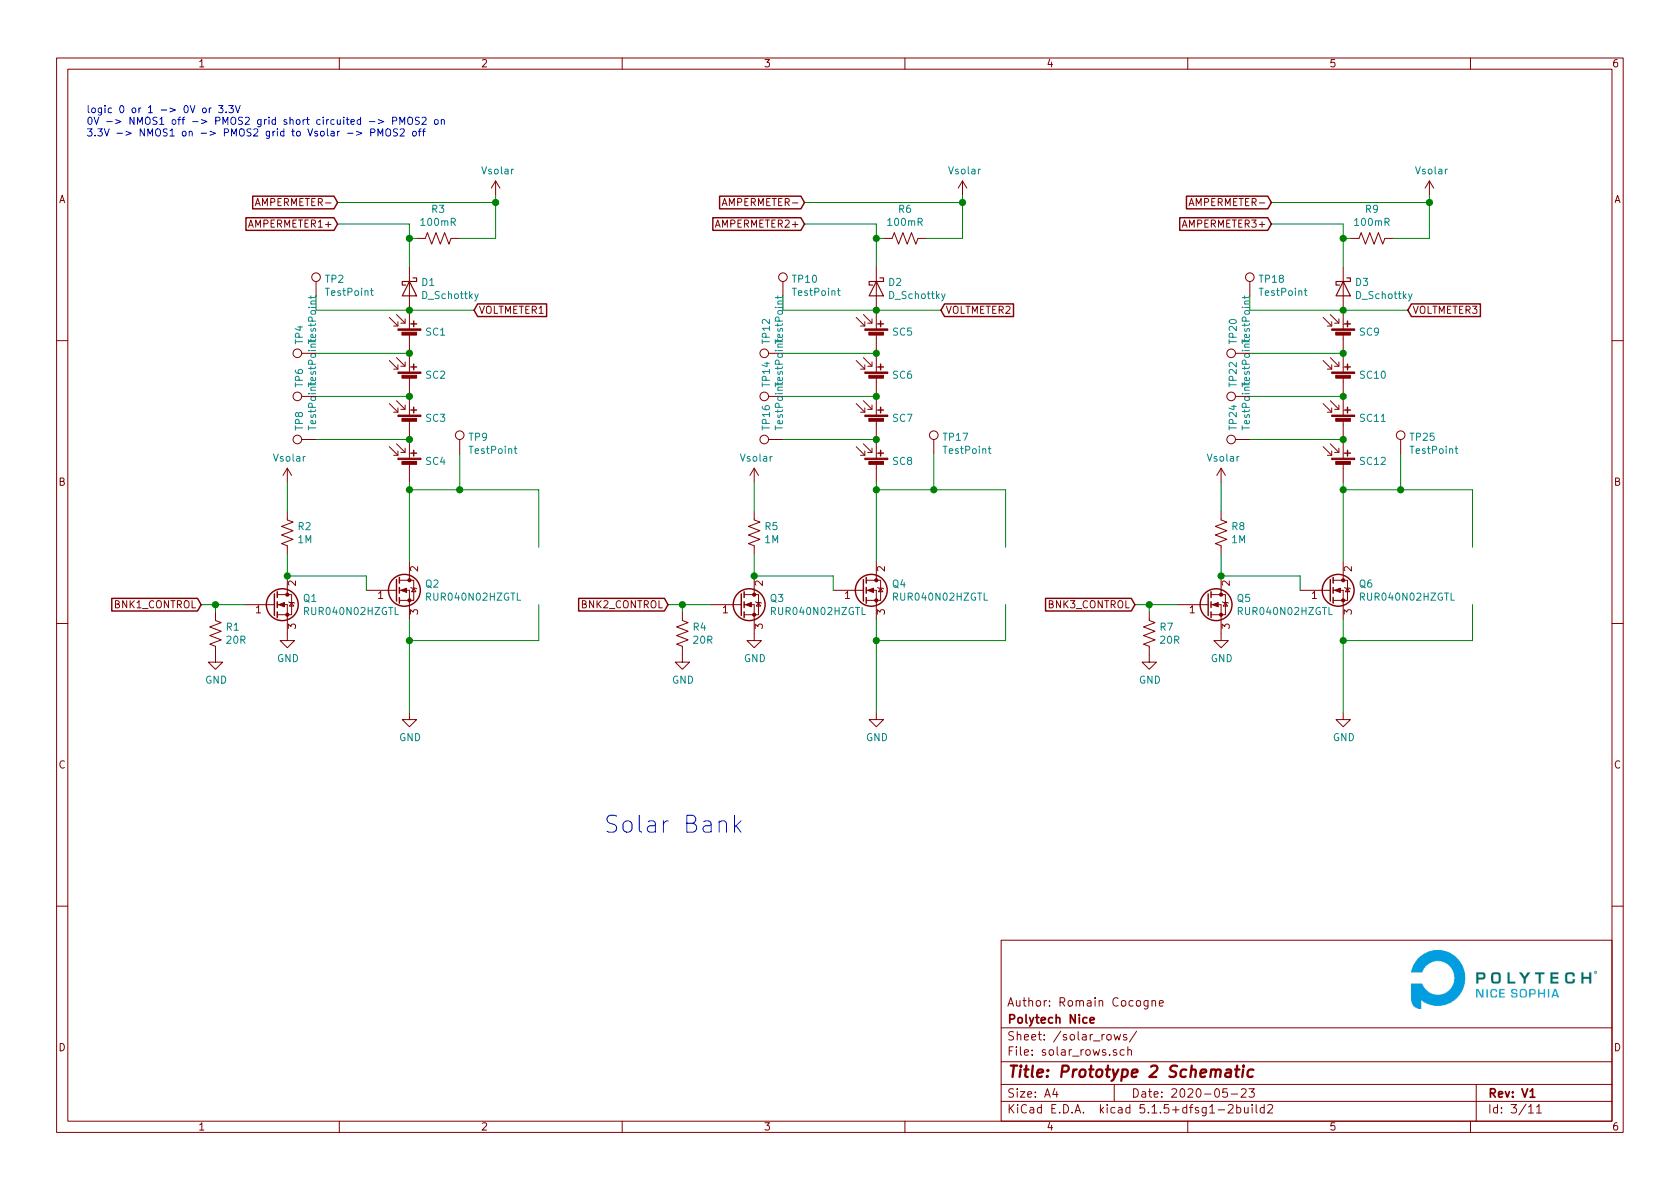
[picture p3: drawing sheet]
EESchema Schematic File Version 4
EELAYER 30 0
EELAYER END
$Descr A4 11693 8268
encoding utf-8
Sheet 3 11
Title "Prototype 2 Schematic"
Date "2020-05-23"
Rev "V1"
Comp "Polytech Nice"
Comment1 "Author: Romain Cocogne"
Comment2 ""
Comment3 ""
Comment4 ""
$EndDescr
$Comp
L power:GND #PWR011
U 1 1
P 2850 4950
F 0 "#PWR011" H 2850 4700 50  0001 C CNN
F 1 "GND" H 2855 4777 50  0000 C CNN
F 2 "" H 2850 4950 50  0001 C CNN
F 3 "" H 2850 4950 50  0001 C CNN
	1    2850 4950
	1    0    0    -1  
$EndComp
$Comp
L panneaux_solaires:Solar_Cell SC1
U 1 1
P 2850 2350
F 0 "SC1" H 2958 2400 50  0000 L CNN
F 1 "Solar_Cell" H 2950 2350 50  0001 L CNN
F 2 "panneaux_solaires:TRISOLX-T01" V 2850 2410 50  0001 C CNN
F 3 "~" V 2850 2410 50  0001 C CNN
	1    2850 2350
	1    0    0    -1  
$EndComp
$Comp
L panneaux_solaires:Solar_Cell SC2
U 1 1
P 2850 2650
F 0 "SC2" H 2958 2700 50  0000 L CNN
F 1 "Solar_Cell" H 2950 2650 50  0001 L CNN
F 2 "panneaux_solaires:TRISOLX-T01" V 2850 2710 50  0001 C CNN
F 3 "~" V 2850 2710 50  0001 C CNN
	1    2850 2650
	1    0    0    -1  
$EndComp
$Comp
L panneaux_solaires:Solar_Cell SC3
U 1 1
P 2850 2950
F 0 "SC3" H 2958 3000 50  0000 L CNN
F 1 "Solar_Cell" H 2950 2950 50  0001 L CNN
F 2 "panneaux_solaires:TRISOLX-T01" V 2850 3010 50  0001 C CNN
F 3 "~" V 2850 3010 50  0001 C CNN
	1    2850 2950
	1    0    0    -1  
$EndComp
$Comp
L panneaux_solaires:Solar_Cell SC4
U 1 1
P 2850 3250
F 0 "SC4" H 2958 3300 50  0000 L CNN
F 1 "Solar_Cell" H 2950 3250 50  0001 L CNN
F 2 "panneaux_solaires:TRISOLX-T01" V 2850 3310 50  0001 C CNN
F 3 "~" V 2850 3310 50  0001 C CNN
	1    2850 3250
	1    0    0    -1  
$EndComp
$Comp
L panneaux_solaires:D_Schottky-panneaux_solaires D1
U 1 1
P 2850 2000
F 0 "D1" V 2804 2079 50  0000 L CNN
F 1 "D_Schottky" V 2895 2079 50  0000 L CNN
F 2 "panneaux_solaires:SOD3715X135N" H 2850 2000 50  0001 C CNN
F 3 "~" H 2850 2000 50  0001 C CNN
	1    2850 2000
	0    1    1    0   
$EndComp
Text GLabel 1400 4200 0    50   Input ~ 0
BNK1_CONTROL
Text Notes 600  950  0    50   ~ 0
logic 0 or 1 -> 0V or 3.3V \n0V -> NMOS1 off -> PMOS2 grid short circuited -> PMOS2 on\n3.3V -> NMOS1 on -> PMOS2 grid to Vsolar -> PMOS2 off\n
Text GLabel 2350 1550 0    50   Input ~ 0
AMPERMETER1+
Text GLabel 3300 2150 2    50   Input ~ 0
VOLTMETER1
Wire Wire Line
	2850 4300 2850 4450
$Comp
L panneaux_solaires:20R R1
U 1 1
P 1500 4400
F 0 "R1" H 1568 4446 50  0000 L CNN
F 1 "20R" H 1568 4355 50  0000 L CNN
F 2 "Resistor_SMD:R_0805_2012Metric" V 1540 4390 50  0001 C CNN
F 3 "~" H 1500 4400 50  0001 C CNN
	1    1500 4400
	1    0    0    -1  
$EndComp
$Comp
L panneaux_solaires:1M R2
U 1 1
P 2000 3700
F 0 "R2" H 2068 3746 50  0000 L CNN
F 1 "1M" H 2068 3655 50  0000 L CNN
F 2 "Resistor_SMD:R_0805_2012Metric" V 2040 3690 50  0001 C CNN
F 3 "~" H 2000 3700 50  0001 C CNN
	1    2000 3700
	1    0    0    -1  
$EndComp
Wire Wire Line
	2550 4100 2550 4000
Wire Wire Line
	2000 3850 2000 4000
Wire Wire Line
	1700 4200 1500 4200
Wire Wire Line
	1500 4200 1500 4250
$Comp
L power:GND #PWR08
U 1 1
P 1500 4550
F 0 "#PWR08" H 1500 4300 50  0001 C CNN
F 1 "GND" H 1505 4377 50  0000 C CNN
F 2 "" H 1500 4550 50  0001 C CNN
F 3 "" H 1500 4550 50  0001 C CNN
	1    1500 4550
	1    0    0    -1  
$EndComp
$Comp
L power:GND #PWR010
U 1 1
P 2000 4400
F 0 "#PWR010" H 2000 4150 50  0001 C CNN
F 1 "GND" H 2005 4227 50  0000 C CNN
F 2 "" H 2000 4400 50  0001 C CNN
F 3 "" H 2000 4400 50  0001 C CNN
	1    2000 4400
	1    0    0    -1  
$EndComp
Wire Wire Line
	2000 3350 2000 3550
Wire Wire Line
	1500 4200 1400 4200
Connection ~ 1500 4200
Wire Wire Line
	3750 4200 3750 4450
Wire Wire Line
	3750 4450 2850 4450
Connection ~ 2850 4450
Wire Wire Line
	3750 3800 3750 3400
Wire Wire Line
	3750 3400 3200 3400
Connection ~ 2850 3400
Wire Wire Line
	2850 3400 2850 3350
Wire Wire Line
	3300 2150 2850 2150
Connection ~ 2850 2150
$Comp
L panneaux_solaires:RUR040N02HZGTL Q1
U 1 1
P 1900 4200
F 0 "Q1" H 2106 4246 50  0000 L CNN
F 1 "RUR040N02HZGTL" H 2106 4155 50  0000 L CNN
F 2 "panneaux_solaires:RUR040N02HZGTL" H 2100 4300 50  0001 C CNN
F 3 "~" H 1900 4200 50  0001 C CNN
	1    1900 4200
	1    0    0    -1  
$EndComp
$Comp
L panneaux_solaires:RUR040N02HZGTL Q2
U 1 1
P 2750 4100
F 0 "Q2" H 2956 4146 50  0000 L CNN
F 1 "RUR040N02HZGTL" H 2956 4055 50  0000 L CNN
F 2 "panneaux_solaires:RUR040N02HZGTL" H 2950 4200 50  0001 C CNN
F 3 "~" H 2750 4100 50  0001 C CNN
	1    2750 4100
	1    0    0    -1  
$EndComp
$Comp
L panneaux_solaires:TestPoint TP9
U 1 1
P 3200 3150
F 0 "TP9" H 3258 3268 50  0000 L CNN
F 1 "TestPoint" H 3258 3177 50  0000 L CNN
F 2 "panneaux_solaires:TestPoint_Pad_2.0x2.0mm" H 3400 3150 50  0001 C CNN
F 3 "~" H 3400 3150 50  0001 C CNN
	1    3200 3150
	1    0    0    -1  
$EndComp
Wire Wire Line
	2850 2150 2200 2150
Wire Wire Line
	2200 2150 2200 2050
Wire Wire Line
	2850 2450 2200 2450
Connection ~ 2850 2450
Wire Wire Line
	2850 2750 2200 2750
Connection ~ 2850 2750
Wire Wire Line
	2850 3050 2200 3050
Connection ~ 2850 3050
Wire Wire Line
	3200 3400 3200 3150
Connection ~ 3200 3400
Wire Wire Line
	3200 3400 2850 3400
$Comp
L panneaux_solaires:TestPoint TP4
U 1 1
P 2200 2450
F 0 "TP4" H 2258 2568 50  0000 L CNN
F 1 "TestPoint" H 2258 2477 50  0000 L CNN
F 2 "panneaux_solaires:TestPoint_Pad_2.0x2.0mm" H 2400 2450 50  0001 C CNN
F 3 "~" H 2400 2450 50  0001 C CNN
	1    2200 2450
	0    -1   -1   0   
$EndComp
$Comp
L panneaux_solaires:TestPoint TP6
U 1 1
P 2200 2750
F 0 "TP6" H 2258 2868 50  0000 L CNN
F 1 "TestPoint" H 2258 2777 50  0000 L CNN
F 2 "panneaux_solaires:TestPoint_Pad_2.0x2.0mm" H 2400 2750 50  0001 C CNN
F 3 "~" H 2400 2750 50  0001 C CNN
	1    2200 2750
	0    -1   -1   0   
$EndComp
$Comp
L panneaux_solaires:TestPoint TP8
U 1 1
P 2200 3050
F 0 "TP8" H 2258 3168 50  0000 L CNN
F 1 "TestPoint" H 2258 3077 50  0000 L CNN
F 2 "panneaux_solaires:TestPoint_Pad_2.0x2.0mm" H 2400 3050 50  0001 C CNN
F 3 "~" H 2400 3050 50  0001 C CNN
	1    2200 3050
	0    -1   -1   0   
$EndComp
$Comp
L power:GND #PWR021
U 1 1
P 9350 4950
F 0 "#PWR021" H 9350 4700 50  0001 C CNN
F 1 "GND" H 9355 4777 50  0000 C CNN
F 2 "" H 9350 4950 50  0001 C CNN
F 3 "" H 9350 4950 50  0001 C CNN
	1    9350 4950
	1    0    0    -1  
$EndComp
$Comp
L panneaux_solaires:Solar_Cell SC9
U 1 1
P 9350 2350
F 0 "SC9" H 9458 2400 50  0000 L CNN
F 1 "Solar_Cell" H 9450 2350 50  0001 L CNN
F 2 "panneaux_solaires:TRISOLX-T01" V 9350 2410 50  0001 C CNN
F 3 "~" V 9350 2410 50  0001 C CNN
	1    9350 2350
	1    0    0    -1  
$EndComp
$Comp
L panneaux_solaires:Solar_Cell SC10
U 1 1
P 9350 2650
F 0 "SC10" H 9458 2700 50  0000 L CNN
F 1 "Solar_Cell" H 9450 2650 50  0001 L CNN
F 2 "panneaux_solaires:TRISOLX-T01" V 9350 2710 50  0001 C CNN
F 3 "~" V 9350 2710 50  0001 C CNN
	1    9350 2650
	1    0    0    -1  
$EndComp
$Comp
L panneaux_solaires:Solar_Cell SC11
U 1 1
P 9350 2950
F 0 "SC11" H 9458 3000 50  0000 L CNN
F 1 "Solar_Cell" H 9450 2950 50  0001 L CNN
F 2 "panneaux_solaires:TRISOLX-T01" V 9350 3010 50  0001 C CNN
F 3 "~" V 9350 3010 50  0001 C CNN
	1    9350 2950
	1    0    0    -1  
$EndComp
$Comp
L panneaux_solaires:Solar_Cell SC12
U 1 1
P 9350 3250
F 0 "SC12" H 9458 3300 50  0000 L CNN
F 1 "Solar_Cell" H 9450 3250 50  0001 L CNN
F 2 "panneaux_solaires:TRISOLX-T01" V 9350 3310 50  0001 C CNN
F 3 "~" V 9350 3310 50  0001 C CNN
	1    9350 3250
	1    0    0    -1  
$EndComp
$Comp
L panneaux_solaires:D_Schottky-panneaux_solaires D3
U 1 1
P 9350 2000
F 0 "D3" V 9304 2079 50  0000 L CNN
F 1 "D_Schottky" V 9395 2079 50  0000 L CNN
F 2 "panneaux_solaires:SOD3715X135N" H 9350 2000 50  0001 C CNN
F 3 "~" H 9350 2000 50  0001 C CNN
	1    9350 2000
	0    1    1    0   
$EndComp
Text GLabel 7900 4200 0    50   Input ~ 0
BNK3_CONTROL
Text GLabel 9800 2150 2    50   Input ~ 0
VOLTMETER3
Wire Wire Line
	9350 4300 9350 4450
$Comp
L panneaux_solaires:20R R7
U 1 1
P 8000 4400
F 0 "R7" H 8068 4446 50  0000 L CNN
F 1 "20R" H 8068 4355 50  0000 L CNN
F 2 "Resistor_SMD:R_0805_2012Metric" V 8040 4390 50  0001 C CNN
F 3 "~" H 8000 4400 50  0001 C CNN
	1    8000 4400
	1    0    0    -1  
$EndComp
$Comp
L panneaux_solaires:1M R8
U 1 1
P 8500 3700
F 0 "R8" H 8568 3746 50  0000 L CNN
F 1 "1M" H 8568 3655 50  0000 L CNN
F 2 "Resistor_SMD:R_0805_2012Metric" V 8540 3690 50  0001 C CNN
F 3 "~" H 8500 3700 50  0001 C CNN
	1    8500 3700
	1    0    0    -1  
$EndComp
Wire Wire Line
	9050 4100 9050 4000
Wire Wire Line
	8500 3850 8500 4000
Wire Wire Line
	8200 4200 8000 4200
Wire Wire Line
	8000 4200 8000 4250
$Comp
L power:GND #PWR018
U 1 1
P 8000 4550
F 0 "#PWR018" H 8000 4300 50  0001 C CNN
F 1 "GND" H 8005 4377 50  0000 C CNN
F 2 "" H 8000 4550 50  0001 C CNN
F 3 "" H 8000 4550 50  0001 C CNN
	1    8000 4550
	1    0    0    -1  
$EndComp
$Comp
L power:GND #PWR020
U 1 1
P 8500 4400
F 0 "#PWR020" H 8500 4150 50  0001 C CNN
F 1 "GND" H 8505 4227 50  0000 C CNN
F 2 "" H 8500 4400 50  0001 C CNN
F 3 "" H 8500 4400 50  0001 C CNN
	1    8500 4400
	1    0    0    -1  
$EndComp
Wire Wire Line
	8500 3350 8500 3550
Wire Wire Line
	8000 4200 7900 4200
Connection ~ 8000 4200
Wire Wire Line
	10250 4200 10250 4450
Wire Wire Line
	10250 4450 9350 4450
Connection ~ 9350 4450
Wire Wire Line
	10250 3800 10250 3400
Wire Wire Line
	10250 3400 9750 3400
Connection ~ 9350 3400
Wire Wire Line
	9350 3400 9350 3350
Wire Wire Line
	9800 2150 9350 2150
Connection ~ 9350 2150
$Comp
L panneaux_solaires:RUR040N02HZGTL Q5
U 1 1
P 8400 4200
F 0 "Q5" H 8606 4246 50  0000 L CNN
F 1 "RUR040N02HZGTL" H 8606 4155 50  0000 L CNN
F 2 "panneaux_solaires:RUR040N02HZGTL" H 8600 4300 50  0001 C CNN
F 3 "~" H 8400 4200 50  0001 C CNN
	1    8400 4200
	1    0    0    -1  
$EndComp
$Comp
L panneaux_solaires:RUR040N02HZGTL Q6
U 1 1
P 9250 4100
F 0 "Q6" H 9456 4146 50  0000 L CNN
F 1 "RUR040N02HZGTL" H 9456 4055 50  0000 L CNN
F 2 "panneaux_solaires:RUR040N02HZGTL" H 9450 4200 50  0001 C CNN
F 3 "~" H 9250 4100 50  0001 C CNN
	1    9250 4100
	1    0    0    -1  
$EndComp
$Comp
L panneaux_solaires:TestPoint TP18
U 1 1
P 8700 2050
F 0 "TP18" H 8758 2168 50  0000 L CNN
F 1 "TestPoint" H 8758 2077 50  0000 L CNN
F 2 "panneaux_solaires:TestPoint_Pad_2.0x2.0mm" H 8900 2050 50  0001 C CNN
F 3 "~" H 8900 2050 50  0001 C CNN
	1    8700 2050
	1    0    0    -1  
$EndComp
Wire Wire Line
	9350 2150 8700 2150
Wire Wire Line
	8700 2150 8700 2050
Wire Wire Line
	9350 2450 8700 2450
Wire Wire Line
	9350 2750 8700 2750
Wire Wire Line
	9350 3050 8700 3050
$Comp
L panneaux_solaires:TestPoint TP25
U 1 1
P 9750 3150
F 0 "TP25" H 9808 3268 50  0000 L CNN
F 1 "TestPoint" H 9808 3177 50  0000 L CNN
F 2 "panneaux_solaires:TestPoint_Pad_2.0x2.0mm" H 9950 3150 50  0001 C CNN
F 3 "~" H 9950 3150 50  0001 C CNN
	1    9750 3150
	1    0    0    -1  
$EndComp
Wire Wire Line
	9750 3150 9750 3400
Connection ~ 9750 3400
Wire Wire Line
	9750 3400 9350 3400
$Comp
L panneaux_solaires:TestPoint TP20
U 1 1
P 8700 2450
F 0 "TP20" H 8758 2568 50  0000 L CNN
F 1 "TestPoint" H 8758 2477 50  0000 L CNN
F 2 "panneaux_solaires:TestPoint_Pad_2.0x2.0mm" H 8900 2450 50  0001 C CNN
F 3 "~" H 8900 2450 50  0001 C CNN
	1    8700 2450
	0    -1   -1   0   
$EndComp
$Comp
L panneaux_solaires:TestPoint TP22
U 1 1
P 8700 2750
F 0 "TP22" H 8758 2868 50  0000 L CNN
F 1 "TestPoint" H 8758 2777 50  0000 L CNN
F 2 "panneaux_solaires:TestPoint_Pad_2.0x2.0mm" H 8900 2750 50  0001 C CNN
F 3 "~" H 8900 2750 50  0001 C CNN
	1    8700 2750
	0    -1   -1   0   
$EndComp
$Comp
L panneaux_solaires:TestPoint TP24
U 1 1
P 8700 3050
F 0 "TP24" H 8758 3168 50  0000 L CNN
F 1 "TestPoint" H 8758 3077 50  0000 L CNN
F 2 "panneaux_solaires:TestPoint_Pad_2.0x2.0mm" H 8900 3050 50  0001 C CNN
F 3 "~" H 8900 3050 50  0001 C CNN
	1    8700 3050
	0    -1   -1   0   
$EndComp
Wire Wire Line
	2550 4000 2000 4000
Connection ~ 2000 4000
Connection ~ 5250 4000
Wire Wire Line
	5800 4000 5250 4000
$Comp
L panneaux_solaires:TestPoint TP16
U 1 1
P 5450 3050
F 0 "TP16" H 5508 3168 50  0000 L CNN
F 1 "TestPoint" H 5508 3077 50  0000 L CNN
F 2 "panneaux_solaires:TestPoint_Pad_2.0x2.0mm" H 5650 3050 50  0001 C CNN
F 3 "~" H 5650 3050 50  0001 C CNN
	1    5450 3050
	0    -1   -1   0   
$EndComp
$Comp
L panneaux_solaires:TestPoint TP14
U 1 1
P 5450 2750
F 0 "TP14" H 5508 2868 50  0000 L CNN
F 1 "TestPoint" H 5508 2777 50  0000 L CNN
F 2 "panneaux_solaires:TestPoint_Pad_2.0x2.0mm" H 5650 2750 50  0001 C CNN
F 3 "~" H 5650 2750 50  0001 C CNN
	1    5450 2750
	0    -1   -1   0   
$EndComp
$Comp
L panneaux_solaires:TestPoint TP12
U 1 1
P 5450 2450
F 0 "TP12" H 5508 2568 50  0000 L CNN
F 1 "TestPoint" H 5508 2477 50  0000 L CNN
F 2 "panneaux_solaires:TestPoint_Pad_2.0x2.0mm" H 5650 2450 50  0001 C CNN
F 3 "~" H 5650 2450 50  0001 C CNN
	1    5450 2450
	0    -1   -1   0   
$EndComp
Wire Wire Line
	6500 3400 6100 3400
Connection ~ 6500 3400
Wire Wire Line
	6500 3150 6500 3400
$Comp
L panneaux_solaires:TestPoint TP17
U 1 1
P 6500 3150
F 0 "TP17" H 6558 3268 50  0000 L CNN
F 1 "TestPoint" H 6558 3177 50  0000 L CNN
F 2 "panneaux_solaires:TestPoint_Pad_2.0x2.0mm" H 6700 3150 50  0001 C CNN
F 3 "~" H 6700 3150 50  0001 C CNN
	1    6500 3150
	1    0    0    -1  
$EndComp
Wire Wire Line
	6100 3050 5450 3050
Wire Wire Line
	6100 2750 5450 2750
Wire Wire Line
	6100 2450 5450 2450
Wire Wire Line
	5450 2150 5450 2050
Wire Wire Line
	6100 2150 5450 2150
$Comp
L panneaux_solaires:TestPoint TP10
U 1 1
P 5450 2050
F 0 "TP10" H 5508 2168 50  0000 L CNN
F 1 "TestPoint" H 5508 2077 50  0000 L CNN
F 2 "panneaux_solaires:TestPoint_Pad_2.0x2.0mm" H 5650 2050 50  0001 C CNN
F 3 "~" H 5650 2050 50  0001 C CNN
	1    5450 2050
	1    0    0    -1  
$EndComp
$Comp
L panneaux_solaires:RUR040N02HZGTL Q4
U 1 1
P 6000 4100
F 0 "Q4" H 6206 4146 50  0000 L CNN
F 1 "RUR040N02HZGTL" H 6206 4055 50  0000 L CNN
F 2 "panneaux_solaires:RUR040N02HZGTL" H 6200 4200 50  0001 C CNN
F 3 "~" H 6000 4100 50  0001 C CNN
	1    6000 4100
	1    0    0    -1  
$EndComp
$Comp
L panneaux_solaires:RUR040N02HZGTL Q3
U 1 1
P 5150 4200
F 0 "Q3" H 5356 4246 50  0000 L CNN
F 1 "RUR040N02HZGTL" H 5356 4155 50  0000 L CNN
F 2 "panneaux_solaires:RUR040N02HZGTL" H 5350 4300 50  0001 C CNN
F 3 "~" H 5150 4200 50  0001 C CNN
	1    5150 4200
	1    0    0    -1  
$EndComp
Connection ~ 6100 2150
Wire Wire Line
	6550 2150 6100 2150
Wire Wire Line
	6100 3400 6100 3350
Connection ~ 6100 3400
Wire Wire Line
	7000 3400 6500 3400
Wire Wire Line
	7000 3800 7000 3400
Wire Wire Line
	7000 4450 6100 4450
Wire Wire Line
	7000 4200 7000 4450
Connection ~ 4750 4200
Wire Wire Line
	4750 4200 4650 4200
Wire Wire Line
	5250 3350 5250 3550
$Comp
L power:GND #PWR015
U 1 1
P 5250 4400
F 0 "#PWR015" H 5250 4150 50  0001 C CNN
F 1 "GND" H 5255 4227 50  0000 C CNN
F 2 "" H 5250 4400 50  0001 C CNN
F 3 "" H 5250 4400 50  0001 C CNN
	1    5250 4400
	1    0    0    -1  
$EndComp
$Comp
L power:GND #PWR013
U 1 1
P 4750 4550
F 0 "#PWR013" H 4750 4300 50  0001 C CNN
F 1 "GND" H 4755 4377 50  0000 C CNN
F 2 "" H 4750 4550 50  0001 C CNN
F 3 "" H 4750 4550 50  0001 C CNN
	1    4750 4550
	1    0    0    -1  
$EndComp
Wire Wire Line
	4750 4200 4750 4250
Wire Wire Line
	4950 4200 4750 4200
Wire Wire Line
	5250 3850 5250 4000
Wire Wire Line
	5800 4100 5800 4000
$Comp
L panneaux_solaires:1M R5
U 1 1
P 5250 3700
F 0 "R5" H 5318 3746 50  0000 L CNN
F 1 "1M" H 5318 3655 50  0000 L CNN
F 2 "Resistor_SMD:R_0805_2012Metric" V 5290 3690 50  0001 C CNN
F 3 "~" H 5250 3700 50  0001 C CNN
	1    5250 3700
	1    0    0    -1  
$EndComp
$Comp
L panneaux_solaires:20R R4
U 1 1
P 4750 4400
F 0 "R4" H 4818 4446 50  0000 L CNN
F 1 "20R" H 4818 4355 50  0000 L CNN
F 2 "Resistor_SMD:R_0805_2012Metric" V 4790 4390 50  0001 C CNN
F 3 "~" H 4750 4400 50  0001 C CNN
	1    4750 4400
	1    0    0    -1  
$EndComp
Wire Wire Line
	6100 4300 6100 4450
Text GLabel 6550 2150 2    50   Input ~ 0
VOLTMETER2
Text GLabel 4650 4200 0    50   Input ~ 0
BNK2_CONTROL
$Comp
L panneaux_solaires:D_Schottky-panneaux_solaires D2
U 1 1
P 6100 2000
F 0 "D2" V 6054 2079 50  0000 L CNN
F 1 "D_Schottky" V 6145 2079 50  0000 L CNN
F 2 "panneaux_solaires:SOD3715X135N" H 6100 2000 50  0001 C CNN
F 3 "~" H 6100 2000 50  0001 C CNN
	1    6100 2000
	0    1    1    0   
$EndComp
$Comp
L panneaux_solaires:Solar_Cell SC8
U 1 1
P 6100 3250
F 0 "SC8" H 6208 3300 50  0000 L CNN
F 1 "Solar_Cell" H 6200 3250 50  0001 L CNN
F 2 "panneaux_solaires:TRISOLX-T01" V 6100 3310 50  0001 C CNN
F 3 "~" V 6100 3310 50  0001 C CNN
	1    6100 3250
	1    0    0    -1  
$EndComp
$Comp
L panneaux_solaires:Solar_Cell SC7
U 1 1
P 6100 2950
F 0 "SC7" H 6208 3000 50  0000 L CNN
F 1 "Solar_Cell" H 6200 2950 50  0001 L CNN
F 2 "panneaux_solaires:TRISOLX-T01" V 6100 3010 50  0001 C CNN
F 3 "~" V 6100 3010 50  0001 C CNN
	1    6100 2950
	1    0    0    -1  
$EndComp
$Comp
L panneaux_solaires:Solar_Cell SC6
U 1 1
P 6100 2650
F 0 "SC6" H 6208 2700 50  0000 L CNN
F 1 "Solar_Cell" H 6200 2650 50  0001 L CNN
F 2 "panneaux_solaires:TRISOLX-T01" V 6100 2710 50  0001 C CNN
F 3 "~" V 6100 2710 50  0001 C CNN
	1    6100 2650
	1    0    0    -1  
$EndComp
$Comp
L panneaux_solaires:Solar_Cell SC5
U 1 1
P 6100 2350
F 0 "SC5" H 6208 2400 50  0000 L CNN
F 1 "Solar_Cell" H 6200 2350 50  0001 L CNN
F 2 "panneaux_solaires:TRISOLX-T01" V 6100 2410 50  0001 C CNN
F 3 "~" V 6100 2410 50  0001 C CNN
	1    6100 2350
	1    0    0    -1  
$EndComp
$Comp
L power:GND #PWR016
U 1 1
P 6100 4950
F 0 "#PWR016" H 6100 4700 50  0001 C CNN
F 1 "GND" H 6105 4777 50  0000 C CNN
F 2 "" H 6100 4950 50  0001 C CNN
F 3 "" H 6100 4950 50  0001 C CNN
	1    6100 4950
	1    0    0    -1  
$EndComp
Connection ~ 6100 2450
Connection ~ 6100 2750
Connection ~ 6100 3050
Wire Wire Line
	9050 4000 8500 4000
Connection ~ 8500 4000
Connection ~ 9350 2450
Connection ~ 9350 2750
Connection ~ 9350 3050
$Comp
L panneaux_solaires:100mR R3
U 1 1
P 3050 1650
F 0 "R3" V 2845 1650 50  0000 C CNN
F 1 "100mR" V 2936 1650 50  0000 C CNN
F 2 "Resistor_SMD:R_0805_2012Metric" V 3090 1640 50  0001 C CNN
F 3 "" H 3050 1650 50  0001 C CNN
	1    3050 1650
	0    1    1    0   
$EndComp
Wire Wire Line
	2850 1850 2850 1650
Wire Wire Line
	2850 1650 2900 1650
Wire Wire Line
	3200 1650 3450 1650
Wire Wire Line
	3450 1650 3450 1400
Wire Wire Line
	2850 1650 2850 1550
Wire Wire Line
	2850 1550 2350 1550
Connection ~ 2850 1650
Wire Wire Line
	3450 1400 2350 1400
Connection ~ 3450 1400
Wire Wire Line
	3450 1400 3450 1350
Wire Wire Line
	2850 4450 2850 4950
Wire Wire Line
	9350 4450 9350 4950
Text GLabel 2350 1400 0    50   Input ~ 0
AMPERMETER-
Text GLabel 5600 1550 0    50   Input ~ 0
AMPERMETER2+
$Comp
L panneaux_solaires:100mR R6
U 1 1
P 6300 1650
F 0 "R6" V 6095 1650 50  0000 C CNN
F 1 "100mR" V 6186 1650 50  0000 C CNN
F 2 "Resistor_SMD:R_0805_2012Metric" V 6340 1640 50  0001 C CNN
F 3 "" H 6300 1650 50  0001 C CNN
	1    6300 1650
	0    1    1    0   
$EndComp
Wire Wire Line
	6100 1850 6100 1650
Wire Wire Line
	6100 1650 6150 1650
Wire Wire Line
	6450 1650 6700 1650
Wire Wire Line
	6700 1650 6700 1400
Wire Wire Line
	6100 1650 6100 1550
Wire Wire Line
	6100 1550 5600 1550
Connection ~ 6100 1650
Wire Wire Line
	6700 1400 5600 1400
Connection ~ 6700 1400
Wire Wire Line
	6700 1400 6700 1350
Text GLabel 5600 1400 0    50   Input ~ 0
AMPERMETER-
Text GLabel 8850 1550 0    50   Input ~ 0
AMPERMETER3+
$Comp
L panneaux_solaires:100mR R9
U 1 1
P 9550 1650
F 0 "R9" V 9345 1650 50  0000 C CNN
F 1 "100mR" V 9436 1650 50  0000 C CNN
F 2 "Resistor_SMD:R_0805_2012Metric" V 9590 1640 50  0001 C CNN
F 3 "" H 9550 1650 50  0001 C CNN
	1    9550 1650
	0    1    1    0   
$EndComp
Wire Wire Line
	9350 1850 9350 1650
Wire Wire Line
	9350 1650 9400 1650
Wire Wire Line
	9700 1650 9950 1650
Wire Wire Line
	9950 1650 9950 1400
Wire Wire Line
	9350 1650 9350 1550
Wire Wire Line
	9350 1550 8850 1550
Connection ~ 9350 1650
Wire Wire Line
	9950 1400 8850 1400
Connection ~ 9950 1400
Wire Wire Line
	9950 1400 9950 1350
Text GLabel 8850 1400 0    50   Input ~ 0
AMPERMETER-
$Comp
L panneaux_solaires:TestPoint TP2
U 1 1
P 2200 2050
F 0 "TP2" H 2258 2168 50  0000 L CNN
F 1 "TestPoint" H 2258 2077 50  0000 L CNN
F 2 "panneaux_solaires:TestPoint_Pad_2.0x2.0mm" H 2400 2050 50  0001 C CNN
F 3 "~" H 2400 2050 50  0001 C CNN
	1    2200 2050
	1    0    0    -1  
$EndComp
Connection ~ 6100 4450
Wire Wire Line
	6100 4450 6100 4950
$Comp
L panneaux_solaires:Vsolar #PWR?
U 1 1
P 6700 1350
AR Path="/5E753F29/5EB11404" Ref="#PWR?"  Part="1" 
AR Path="/5E7571A7/5EB11404" Ref="#PWR0104"  Part="1" 
F 0 "#PWR0104" H 6700 1200 50  0001 C CNN
F 1 "Vsolar" H 6715 1523 50  0000 C CNN
F 2 "" H 6700 1350 50  0001 C CNN
F 3 "" H 6700 1350 50  0001 C CNN
	1    6700 1350
	1    0    0    -1  
$EndComp
$Comp
L panneaux_solaires:Vsolar #PWR?
U 1 1
P 9950 1350
AR Path="/5E753F29/5EB1669A" Ref="#PWR?"  Part="1" 
AR Path="/5E7571A7/5EB1669A" Ref="#PWR0105"  Part="1" 
F 0 "#PWR0105" H 9950 1200 50  0001 C CNN
F 1 "Vsolar" H 9965 1523 50  0000 C CNN
F 2 "" H 9950 1350 50  0001 C CNN
F 3 "" H 9950 1350 50  0001 C CNN
	1    9950 1350
	1    0    0    -1  
$EndComp
$Comp
L panneaux_solaires:Vsolar #PWR?
U 1 1
P 3450 1350
AR Path="/5E753F29/5EB1CA73" Ref="#PWR?"  Part="1" 
AR Path="/5E7571A7/5EB1CA73" Ref="#PWR0106"  Part="1" 
F 0 "#PWR0106" H 3450 1200 50  0001 C CNN
F 1 "Vsolar" H 3465 1523 50  0000 C CNN
F 2 "" H 3450 1350 50  0001 C CNN
F 3 "" H 3450 1350 50  0001 C CNN
	1    3450 1350
	1    0    0    -1  
$EndComp
Wire Wire Line
	9350 3400 9350 3900
Wire Wire Line
	2850 3400 2850 3900
Wire Wire Line
	6100 3400 6100 3900
$Comp
L panneaux_solaires:Vsolar #PWR?
U 1 1
P 2000 3350
AR Path="/5E753F29/5EDB6597" Ref="#PWR?"  Part="1" 
AR Path="/5E7571A7/5EDB6597" Ref="#PWR0108"  Part="1" 
F 0 "#PWR0108" H 2000 3200 50  0001 C CNN
F 1 "Vsolar" H 2015 3523 50  0000 C CNN
F 2 "" H 2000 3350 50  0001 C CNN
F 3 "" H 2000 3350 50  0001 C CNN
	1    2000 3350
	1    0    0    -1  
$EndComp
$Comp
L panneaux_solaires:Vsolar #PWR?
U 1 1
P 5250 3350
AR Path="/5E753F29/5EDBA536" Ref="#PWR?"  Part="1" 
AR Path="/5E7571A7/5EDBA536" Ref="#PWR0109"  Part="1" 
F 0 "#PWR0109" H 5250 3200 50  0001 C CNN
F 1 "Vsolar" H 5265 3523 50  0000 C CNN
F 2 "" H 5250 3350 50  0001 C CNN
F 3 "" H 5250 3350 50  0001 C CNN
	1    5250 3350
	1    0    0    -1  
$EndComp
$Comp
L panneaux_solaires:Vsolar #PWR?
U 1 1
P 8500 3350
AR Path="/5E753F29/5EDC1C87" Ref="#PWR?"  Part="1" 
AR Path="/5E7571A7/5EDC1C87" Ref="#PWR0110"  Part="1" 
F 0 "#PWR0110" H 8500 3200 50  0001 C CNN
F 1 "Vsolar" H 8515 3523 50  0000 C CNN
F 2 "" H 8500 3350 50  0001 C CNN
F 3 "" H 8500 3350 50  0001 C CNN
	1    8500 3350
	1    0    0    -1  
$EndComp
Text Notes 4200 5800 0    118  ~ 0
Solar Bank
$EndSCHEMATC
